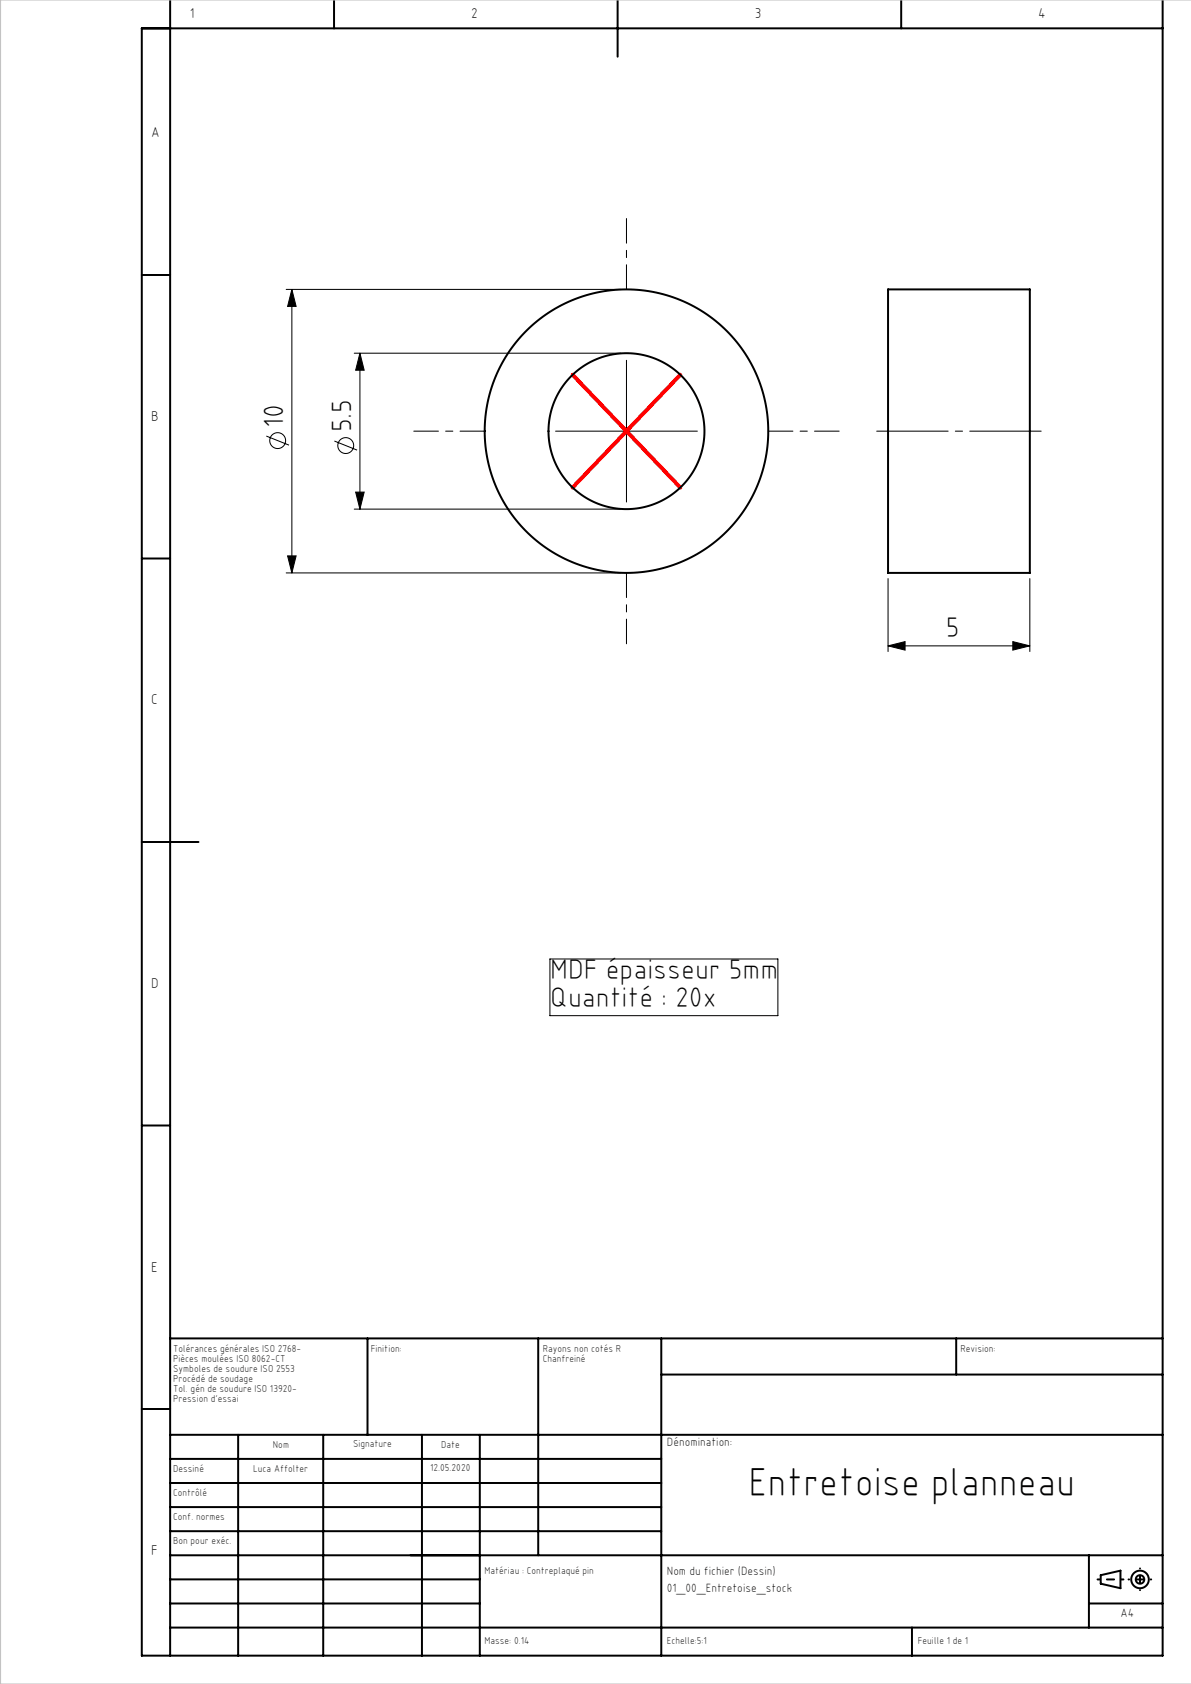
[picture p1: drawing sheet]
<svg xmlns="http://www.w3.org/2000/svg" width="210mm" height="297mm" viewBox="0 0 210 297" stroke-linecap="round" stroke-linejoin="round" font-family="sans-serif">
<g fill="none" stroke="#000" stroke-width=".18">
<path d="M50.5 51h59M51.5 51l.7 3h-1.5zM51.5 51v50M47 76.9l4 1.6M59 77.8l4 1.6M62.5 62.3h47M63.5 62.3v27.5M63.5 62.3l.7 3h-1.5zM98 76h25M110.5 63.5v25M50.7 98h1.5l-.7 3zM62.5 89.8h47"/>
<path d="M62.7 86.8h1.5l-.7 3zM50.5 101h59M156.6 113.9l3-.7v1.5zM156.6 102v12.9M156.6 113.9h25M178.6 113.2l3 .7-3 .8zM181.6 102v12.9M97 169.1h40.2v10h-40.2z"/>
<circle cx="49" cy="77.7" r="1.4"/>
<circle cx="61" cy="78.6" r="1.4"/>
</g>
<g fill="none" stroke="#000" stroke-width=".35">
<path d="M30 0v292M58.9 0v5M108.9 0v10M158.9 0v5M205 0v292h-180v-287h180M25 48.5h5M156.6 51h25v50h-25zM25 98.5h5M25 148.5h10M25 198.5h5M30 236.1h175M64.8 236.1v17"/>
<path d="M94.9 236.1v38.2M116.6 236.1v55.9M168.6 236.1v6.3M25 248.5h5M30 253.1h175M30 257.3h86.6M42 253.1v38.9M57 253.1v38.9M74.4 253.1v38.9M84.6 253.1v38.9M116.6 242.4h88.4M30 270.1h86.6"/>
<path d="M30 265.8h86.6M30 261.6h86.6M30 278.6h54.6M30 274.3h175M192 274.3v12.8M194.1 277.8l3.5-.8v3.1l-3.5-.8zM30 287.1h175M30 282.8h54.6M160.8 287.1v4.9M192 282.8h13"/>
<circle cx="110.5" cy="76" r="25"/>
<circle cx="110.5" cy="76" r="13.8"/>
<circle cx="201" cy="278.6" r="1.55"/>
<circle cx="201" cy="278.6" r=".75"/>
</g>
<path d="M154.6 76h29" fill="none" stroke="#000" stroke-width=".18" stroke-dasharray="30.5 1.3 1.3 1.3" stroke-dashoffset="17.9"/>
<path d="M110.5 51v-12.5M85.5 76h-12.5M135.5 76h12.5M110.5 101v12.5" fill="none" stroke="#000" stroke-width=".18" stroke-dasharray="30.5 1.3 1.3 1.3" stroke-dashoffset="26.1"/>
<path d="M193.5 278.6h4.6" fill="none" stroke="#000" stroke-width=".35" stroke-dasharray="30.5 1.3 1.3 1.3" stroke-dashoffset="30.1"/>
<path d="M201 276.6v3.8" fill="none" stroke="#000" stroke-width=".35" stroke-dasharray="30.5 1.3 1.3 1.3" stroke-dashoffset="30.5"/>
<path d="M203 278.6h-4" fill="none" stroke="#000" stroke-width=".35" stroke-dasharray="30.5 1.3 1.3 1.3" stroke-dashoffset="30.4"/>
<path d="M101 66.1l19 19.9M120 66.1l-19 19.9" fill="none" stroke="#f00" stroke-width=".7"/>
<path d="M210.1 0h-210v297h210" fill="none" stroke="#c0c0c0" stroke-width=".18"/>
<g fill="#000">
<path d="M63.5 62.3l.7 3h-1.5zM62.7 86.8h1.5l-.7 3zM51.5 51l.7 3h-1.5zM50.7 98h1.5l-.7 3z"/>
<path d="M156.6 113.9l3-.7v1.5zM178.6 113.2l3 .7-3 .8z"/>
</g>
<text font-size="7.1" x="132" y="263.8">Entretoise planneau</text>
<g font-size="5">
<text x="50" y="75.4" transform="rotate(-90 50 75.4)">10</text>
<text x="62" y="76.3" transform="rotate(-90 62 76.3)">5.5</text>
<text x="166.8" y="112.4">5</text>
<text x="97" y="172.6">MDF épaisseur 5mm</text>
<text x="97" y="177.6">Quantité : 20x</text>
</g>
<g font-size="2.5">
<text x="33.5" y="3.2">1</text>
<text x="83.1" y="3.2">2</text>
<text x="133.1" y="3.2">3</text>
<text x="183.1" y="3.2">4</text>
<text x="26.7" y="24.2">A</text>
<text x="26.7" y="74.2">B</text>
<text x="26.7" y="124.2">C</text>
<text x="26.7" y="174.3">D</text>
<text x="26.7" y="224.2">E</text>
<text x="26.7" y="274.2">F</text>
</g>
<g font-size="2.1">
<text x="117.6" y="255.1">Dénomination:</text>
<text x="117.6" y="280.8">01_00_Entretoise_stock</text>
<text x="117.6" y="277.8">Nom du fichier (Dessin)</text>
<text x="197.6" y="285.2">A4</text>
</g>
<g font-size="1.8">
<text x="30.5" y="238.5">Tolérances générales ISO 2768-</text>
<text x="65.4" y="238.5">Finition:</text>
<text x="95.7" y="238.5">Rayons non cotés R</text>
<text x="169.3" y="238.5">Revision:</text>
<text x="30.5" y="240.3">Pièces moulées ISO 8062-CT</text>
<text x="30.5" y="242">Symboles de soudure ISO 2553</text>
<text x="30.5" y="243.8">Procédé de soudage</text>
<text x="30.5" y="245.6">Tol. gén de soudure ISO 13920-</text>
<text x="95.7" y="240.3">Chanfreiné</text>
<text x="30.5" y="247.3">Pression d'essai</text>
<text x="48.1" y="255.3">Nom</text>
<text x="62.3" y="255.3">Signature</text>
<text x="77.8" y="255.3">Date</text>
<text x="30.5" y="263.8">Contrôlé</text>
<text x="30.5" y="259.6">Dessiné</text>
<text x="44.7" y="259.6">Luca Affolter</text>
<text x="75.8" y="259.5">12.05.2020</text>
<text x="30.5" y="268.1">Conf. normes</text>
<text x="30.5" y="272.3">Bon pour exéc.</text>
<text x="85.4" y="277.6">Matériau : Contreplaqué pin</text>
<text x="85.4" y="289.9">Masse: 0.14</text>
<text x="117.6" y="289.9">Echelle:5:1</text>
<text x="161.8" y="289.9">Feuille 1 de 1</text>
</g>
</svg>
